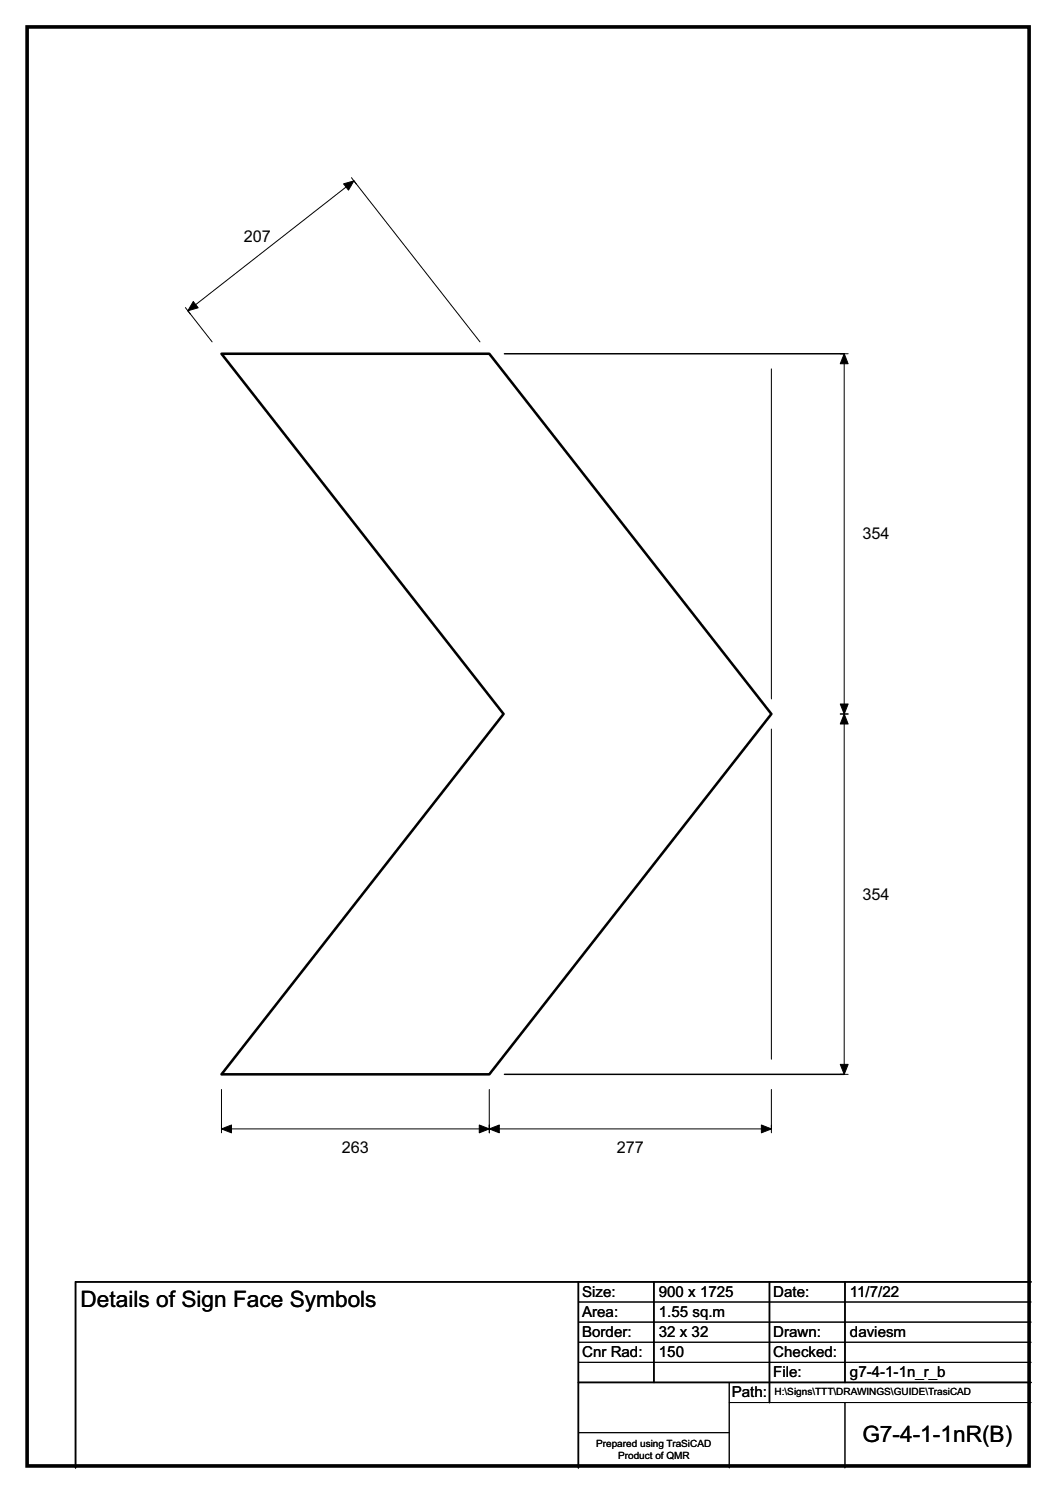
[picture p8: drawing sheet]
<svg xmlns="http://www.w3.org/2000/svg" width="210mm" height="297mm" viewBox="0 0 210 297" stroke-linecap="round" stroke-linejoin="round" font-family="sans-serif">
<path d="M100.3 70.4h67.6M100.3 213.7h67.6M115 255v37M130 255v20M153 255v24M168 255v20M205 255h-190v37M115 275h90" fill="none" stroke="#000" stroke-width=".3"/>
<g fill="none" stroke="#000" stroke-width=".2">
<path d="M69.9 35.4l1 1.2M36.9 61.2l.9 1.3M42.2 68l-4.8-6.2 33-25.8 25 32M153.4 73.4v65.6M167.1 70.4h1.5M167.9 70.4v143.3M153.4 145.1v65.6M167.1 142.1h1.5M44 216.8v8.6M97.3 216.8v8.6M153.4 216.8v8.6M167.1 213.7h1.5"/>
<path d="M44 224.6h109.4M115 259h90M115 263h90M115 267h90M115 271h90M145 279h60M145 275v17M168 279v13M115 285h30"/>
</g>
<g fill="#000" stroke="#000" stroke-width=".2">
<path d="M68.3 36.6l2.1-.6-1.1 1.8z" fill-rule="evenodd"/>
<path d="M38.4 60l1 1.2-2 .6z" fill-rule="evenodd"/>
<path d="M167.9 70.4l.7 2h-1.5z" fill-rule="evenodd"/>
<path d="M167.1 140.1h1.5l-.7 2z" fill-rule="evenodd"/>
<path d="M167.9 142.1l.7 1.9h-1.5z" fill-rule="evenodd"/>
<path d="M167.1 211.8h1.5l-.7 1.9z" fill-rule="evenodd"/>
<path d="M44 224.6l2-.8v1.6z" fill-rule="evenodd"/>
<path d="M95.3 223.8l2 .8-2 .8z" fill-rule="evenodd"/>
<path d="M97.3 224.6l2-.8v1.6z" fill-rule="evenodd"/>
<path d="M151.4 223.8l2 .8-2 .8z" fill-rule="evenodd"/>
</g>
<path d="M44 70.4h53.3l56.1 71.7-56.1 71.6h-53.3l56.1-71.6z" fill="none" stroke="#000" stroke-width=".51"/>
<path d="M5.4 5.4h199.2v286.3h-199.2z" fill="none" stroke="#000" stroke-width=".72"/>
<g font-size="4.5">
<text x="16" y="260.1">Details of Sign Face Symbols</text>
<text x="171.5" y="286.9">G7-4-1-1nR(B)</text>
</g>
<g font-size="3.2">
<text x="48.5" y="48.2">207</text>
<text x="171.5" y="107.3">354</text>
<text x="171.5" y="179">354</text>
<text x="68" y="229.3">263</text>
<text x="122.6" y="229.3">277</text>
</g>
<g font-size="3">
<text x="115.7" y="258">Size:</text>
<text x="131" y="258">900 x 1725</text>
<text x="153.8" y="258">Date:</text>
<text x="169" y="258">11/7/22</text>
<text x="115.8" y="262">Area:</text>
<text x="131" y="262">1.55 sq.m</text>
<text x="115.8" y="266">Border:</text>
<text x="115.8" y="270">Cnr Rad:</text>
<text x="131" y="266">32 x 32</text>
<text x="131" y="270">150</text>
<text x="153.8" y="266">Drawn:</text>
<text x="153.8" y="270">Checked:</text>
<text x="169" y="266">daviesm</text>
<text x="153.8" y="274">File:</text>
<text x="169" y="274">g7-4-1-1n_r_b</text>
<text x="145.5" y="278">Path:</text>
</g>
<g font-size="2">
<text x="154" y="277.6">H:\Signs\TTT\DRAWINGS\GUIDE\TrasiCAD</text>
<text x="118.5" y="287.8">Prepared using TraSiCAD</text>
<text x="122.9" y="290.2">Product of QMR</text>
</g>
</svg>
